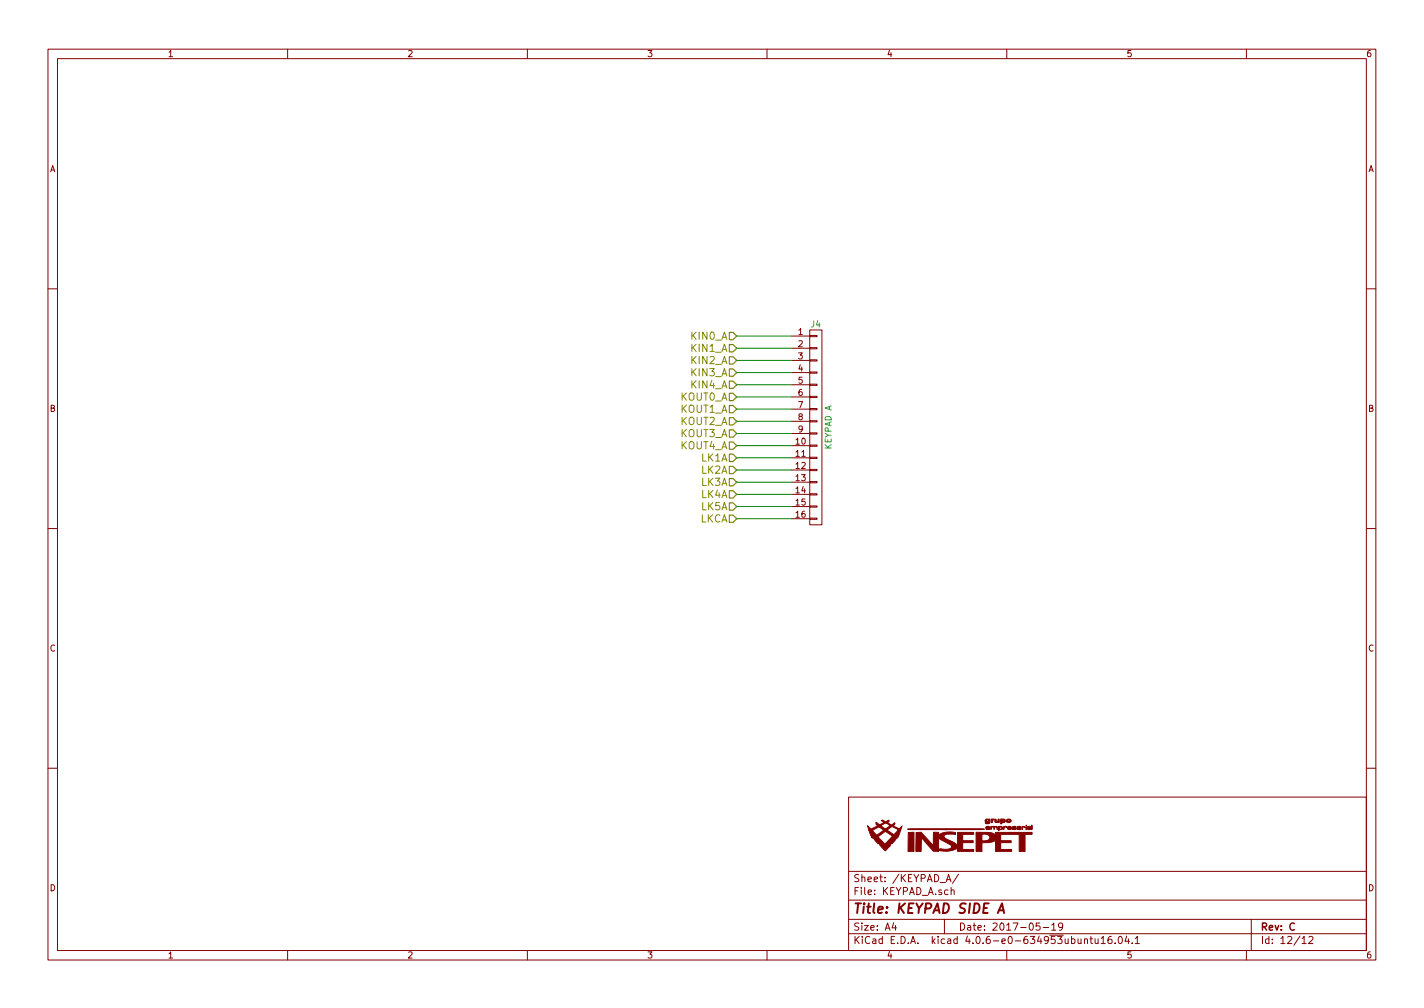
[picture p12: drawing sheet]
<svg xmlns="http://www.w3.org/2000/svg" width="297mm" height="210mm" viewBox="0 0 297 210" stroke-linecap="round" stroke-linejoin="round" font-family="sans-serif">
<g fill="none" stroke="#840000" stroke-width=".21">
<path d="M10 10.3h277v189.9h-277zM12 12.2h273v186.1h-273zM60 10.3v1.9M110 10.3v1.9M160 10.3v1.9M210 10.3v1.9M260 10.3v1.9M10 60.2h2M165.1 70.1h3.8M165.1 72.6h3.8M165.1 75.2h3.8M165.1 77.7h3.8"/>
<path d="M168.9 77.6h1.5v.2h-1.5zM168.9 75.1h1.5v.2h-1.5zM168.9 72.5h1.5v.3h-1.5zM168.9 70h1.5v.2h-1.5zM168.9 68.8h2.5v40.7h-2.5zM285 60.2h2M165.1 80.3h3.8M165.1 82.8h3.8M165.1 85.3h3.8M165.1 87.9h3.8M165.1 90.4h3.8M165.1 93h3.8"/>
<path d="M165.1 95.5h3.8M165.1 98h3.8M168.9 97.9h1.5v.3h-1.5zM168.9 95.4h1.5v.2h-1.5zM168.9 92.8h1.5v.3h-1.5zM168.9 90.3h1.5v.2h-1.5zM168.9 87.8h1.5v.2h-1.5zM168.9 85.2h1.5v.3h-1.5zM168.9 82.7h1.5v.2h-1.5zM168.9 80.1h1.5v.3h-1.5zM10 110.3h2M165.1 100.6h3.8"/>
<path d="M165.1 103.1h3.8M165.1 105.7h3.8M165.1 108.2h3.8M168.9 108.1h1.5v.2h-1.5zM168.9 105.5h1.5v.3h-1.5zM168.9 103h1.5v.2h-1.5zM168.9 100.5h1.5v.2h-1.5zM285 110.3h2M10 160.2h2M177 166.3h108v32h-108zM285 160.2h2M60 198.3v1.9"/>
<path d="M110 198.3v1.9M160 198.3v1.9M177 194.8h108M177 191.8h108M177 187.8h108M177 181.8h108M186.4 192.5l-.3 1h.9M186.8 193v1M197 191.8v3M197.4 183.9l.5-1.5 .5 1.5M197.5 183.5h.7M198.4 185.7l.2-.1 .4 .1v.9"/>
<path d="M198.4 185.1v1.5M199.9 182.3l-1.2 2M210 198.3v1.9M216.9 192.5h-.7l-.1 .7h.7l.2 .2-.1 .5-.2 .1-.6-.1M217.6 193.5h1.1M219.4 193l.4-.5v1.5M219.4 194h.8M221.7 193.2l-.3 .3h-.3l-.3-.3v-.4l.3-.3h.3l.3 .3a1.01 1.01 0 0 1-.5 1.2h-.2M226.2 196l.2-.2 .4 .1v.9M226.2 195.8v1M227.4 195.8h.5M227.6 195.3v1.3l.3 .2"/>
<path d="M228.4 195.8l.1 .9 .4 .1 .2-.1M229.1 195.8v1M229.7 195.8l.4-.5v1.5M229.7 196.8h.9M231.8 195.3l-.4 .1a1.11 1.11 0 0 0-.1 1.3l.4 .1 .2-.1 .1-.5-.3-.3-.4 .1-.2 .2M232.6 196.7v.1M233.4 195.5l.2-.2a.8 .8 0 0 1 .5 .8 .8 .8 0 0 1-.5 .7l-.4-.5zM235 195.2l-.3 1.1h.9M235.4 195.8v1M236.2 196.7v.1M236.8 195.8l.4-.5v1.5M236.8 196.8h.9"/>
<path d="M260 198.3v1.9M261 191.8v6.5M271.6 195.8l.4-.5v1.5M271.6 196.8h.9M273 195.5l.6-.2 .3 .5-1 1h1"/>
</g>
<path d="M208.1 190.4l.9-2 .4 2M208.4 189.9h.9" fill="none" stroke="#840000" stroke-width=".41"/>
<g fill="none" stroke="#848400" stroke-width=".25">
<path d="M152.1 69.3h.8l.8 .8-.8 .8h-.8zM152.1 71.9h.8l.8 .7-.8 .8h-.8zM152.1 74.4h.8l.8 .8-.8 .7h-.8zM152.1 77h.8l.8 .7-.8 .8h-.8zM152.1 79.5h.8l.8 .8-.8 .7h-.8zM152.1 82h.8l.8 .8-.8 .8h-.8zM152.1 84.6h.8l.8 .7-.8 .8h-.8zM152.1 87.1h.8l.8 .8-.8 .7h-.8zM152.1 89.7h.8l.8 .7-.8 .8h-.8zM152.1 92.2h.8l.8 .8-.8 .7h-.8zM152.1 94.7h.8l.8 .8-.8 .8h-.8zM152.1 97.3h.8l.8 .7-.8 .8h-.8z"/>
<path d="M152.1 99.8h.8l.8 .8-.8 .7h-.8zM152.1 102.4h.8l.8 .7-.8 .8h-.8zM152.1 104.9h.8l.8 .8-.8 .7h-.8zM152.1 107.4h.8l.8 .8-.8 .8h-.8z"/>
</g>
<g fill="#840000" stroke="#840000" stroke-width=".21">
<path d="M189.5 173.7l1.2-.1v4h-1.3z"/>
<path d="M214 172.1l.1 .2z"/>
<path d="M214 172.4l.1 .7z"/>
<path d="M215.2 172.1l.1 .9z"/>
<path d="M213.2 172.4h.5l.1 .3-.1-.2h-.4l-.1 .5z"/>
<path d="M206.8 170.8l.6 .1a.5 .5 0 0 0-.4 .6l-.2 .1z"/>
<path d="M209.3 172.4a.34 .34 0 0 1 .4-.1 .34 .34 0 0 1 .3 .4l-.2-.2h-.3l-.1 .5z"/>
<path d="M189.3 172.9l16 .1-8 .1-7.5-.1z"/>
<path d="M207.5 170.9h.3l.1 .5 .2-.1 .1-.4h.2l.1 .6h-.8l-.2-.1z"/>
<path d="M206.7 172.4h1.2l.2 .1-.1 .5-.1-.5h-.4l-.1 .5-.1-.5h-.5l-.1 .5z"/>
<path d="M208.3 172.4h.7l.1 .5-.1 .1h-.5l-.2 .3v-.5a.4 .4 0 0 0 .4 .1 .4 .4 0 0 0 .3-.4h-.5l-.1 .3h-.1z"/>
<path d="M210 171a.51 .51 0 0 1 .5-.1 .51 .51 0 0 1 .4 .5l-.5 .2-.3-.1-.2-.2 .6 .1 .1-.3-.2-.1-.2 .3h-.3z"/>
<path d="M208.7 170.8h.2a.45 .45 0 0 1 .7 .1 .45 .45 0 0 1-.1 .6l-.5 .1v.2l-.3 .1v-.7h.3l.2 .2 .2-.2-.1-.1-.6 .1z"/>
<path d="M212.2 172.5l.7-.1v.6h-.7l-.1-.2 .3 .1 .4-.1h-.7l.7-.2z"/>
<path d="M210.2 172.5a.42 .42 0 0 1 .5-.2 .42 .42 0 0 1 .3 .4l-.7 .1h.6a.4 .4 0 0 1-.4 .3 .4 .4 0 0 1-.3-.3v-.2h.6h-.6z"/>
<path d="M205.7 172.5a.4 .4 0 0 1 .5-.2 .4 .4 0 0 1 .3 .4l-.7 .1a.43 .43 0 0 0 .7 .1l-.7 .1-.2-.4h.7h-.7z"/>
<path d="M211.2 172.5a.38 .38 0 0 1 .4-.2 .38 .38 0 0 1 .3 .3h-.6a.49 .49 0 0 1 .7 .3 .54 .54 0 0 1-.8-.1l.2 .1 .5-.1-.7-.1z"/>
<path d="M214.3 172.5l.6-.1 .2 .5-.6 .1-.2-.2 .3 .1 .4-.1h-.7l.1-.1 .6-.1z"/>
<path d="M205.6 171l.7-.2a.59 .59 0 0 1 .1 .9l-.7 .1-.2-.1h.6l.1-.2a.48 .48 0 0 1-.7-.3l.5 .2 .2-.2-.2-.2-.2 .2h-.3z"/>
<path d="M203.6 173.6l3.1 .1 1 .4v-.5h7.6v.4h-1.5v3.6h-1.2v-3.6h-3.9v1.4h2.2v.4h-2.2v1.4h2.3v.4h-3.3v-2.3l-.9 .4-2 .1v1.8h-1.2v-3.6h1.2v1.4h.5a.75 .75 0 0 0 1-.3 .75 .75 0 0 0-.1-.9l-.8-.2h-1.8z"/>
<path d="M191.1 173.7l1.1-.1 2.5 2.8v-2.8h1.1v.6a4.2 4.2 0 0 1 3.5-.5v.4l-.2-.1a2.92 2.92 0 0 0-2.2 .3 1.4 1.4 0 0 0 1.2 1l.9 .5 .7 .5v-2.7h3.4v.4h-2.3v1.4h2.2v.4h-2.2v1.4h2.3v.4h-3.4v-.8a4 4 0 0 1-3.7 .5l.1-.3a2.44 2.44 0 0 0 2.4-.3l-.2-.4-2.5-1.5v2.8h-1.1l-2.5-2.9v2.9h-1.2z"/>
<path d="M180.9 172.2l.8 .7 1.3-.7h.7l1 .7 1-.7-.9-.5-1.1 .5h-.7l-.3-.3v-.4l.7 .5 1-.5-.6-.3 .1-.1 .8 .3 .7-.3v.2l-.4 .3 1 .5 .6-.5v.3l-.3 .4 1.3 .6 .5-.5-.2 .6a3.1 3.1 0 0 1-1 2l-.8 1-.3-.2v.5l-1.2 1.1-1.1-1.1v-.5l-.3 .2-.8-1-.6-.5h1.3l1.5 1.5 1.6-1.6-1.5-1-1.6 1.1h-1.3l-.5-1.3h.7l.9 1 1.4-1.1h.7l1.5 1 .9-1-1.3-.7-1.1 .7h-.7l-.3-.2a.89 .89 0 0 0-1.5 0l-.5 .3h-.7z"/>
</g>
<g fill="none" stroke="#008400" stroke-width=".21">
<path d="M153.7 70.1h11.4M153.7 72.6h11.4M153.7 75.2h11.4M153.7 77.7h11.4M153.7 80.3h11.4M153.7 82.8h11.4M153.7 85.3h11.4M153.7 87.9h11.4M153.7 90.4h11.4M153.7 93h11.4M153.7 95.5h11.4M153.7 98h11.4"/>
<path d="M153.7 100.6h11.4M153.7 103.1h11.4M153.7 105.7h11.4M153.7 108.2h11.4"/>
</g>
<text font-size="2.8" fill="#840000" x="178" y="190.5">Title: KEYPAD SIDE A</text>
<g font-size="2.1" fill="#848400">
<text x="144.2" y="70.9">KIN0_A</text>
<text x="144.2" y="73.4">KIN1_A</text>
<text x="144.2" y="75.9">KIN2_A</text>
<text x="141.8" y="83.6">KOUT0_A</text>
<text x="144.2" y="78.5">KIN3_A</text>
<text x="144.2" y="81">KIN4_A</text>
<text x="141.8" y="86.1">KOUT1_A</text>
<text x="141.8" y="88.6">KOUT2_A</text>
<text x="141.8" y="91.2">KOUT3_A</text>
<text x="141.8" y="93.7">KOUT4_A</text>
<text x="146.2" y="96.3">LK1A</text>
<text x="146.2" y="98.8">LK2A</text>
<text x="146.2" y="101.3">LK3A</text>
<text x="146.2" y="103.9">LK4A</text>
<text x="146.2" y="106.4">LK5A</text>
<text x="145.8" y="109">LKCA</text>
</g>
<g font-size="2.1" fill="#840000">
<text x="178" y="184">Sheet: /KEYPAD_A/</text>
<text x="178" y="186.7">File: KEYPAD_A.sch</text>
<text x="178" y="196.9">KiCad E.D.A. kicad 4.0.6-e0-634953ubuntu16.04.1</text>
<text x="178" y="194.1">Size: A4</text>
<text x="200" y="194.1">Date: 2017-05-19</text>
<text x="263" y="194.1">Rev: C</text>
<text x="263" y="196.9">Id: 12/12</text>
</g>
<g font-size="1.8" fill="#840000">
<text x="35" y="11.9">1</text>
<text x="85" y="11.9">2</text>
<text x="135" y="11.9">3</text>
<text x="185" y="11.9">4</text>
<text x="235" y="11.9">5</text>
<text x="285" y="11.9">6</text>
<text x="10.4" y="35.9">A</text>
<text x="285.4" y="35.9">A</text>
<text x="166.5" y="69.8">1</text>
<text x="166.5" y="72.4">2</text>
<text x="166.5" y="74.9">3</text>
<text x="166.5" y="77.5">4</text>
<text x="166.5" y="80">5</text>
<text x="166.5" y="82.5">6</text>
<text x="10.4" y="85.9">B</text>
<text x="166.5" y="85.1">7</text>
<text x="166.5" y="87.6">8</text>
<text x="285.4" y="85.9">B</text>
<text x="166" y="92.7">10</text>
<text x="166" y="95.2">11</text>
<text x="166.5" y="90.2">9</text>
<text x="166" y="97.8">12</text>
<text x="166" y="100.3">13</text>
<text x="166" y="102.9">14</text>
<text x="166" y="105.4">15</text>
<text x="166" y="107.9">16</text>
<text x="10.4" y="135.9">C</text>
<text x="285.4" y="135.9">C</text>
<text x="10.4" y="185.9">D</text>
<text x="285.4" y="185.9">D</text>
<text x="35" y="199.9">1</text>
<text x="85" y="199.9">2</text>
<text x="135" y="199.9">3</text>
<text x="185" y="199.9">4</text>
<text x="235" y="199.9">5</text>
<text x="285" y="199.9">6</text>
</g>
<g font-size="1.8" fill="#008484">
<text x="169.2" y="68.3">J4</text>
<text x="173.4" y="93.7" transform="rotate(-90 173.4 93.7)">KEYPAD A</text>
</g>
</svg>
